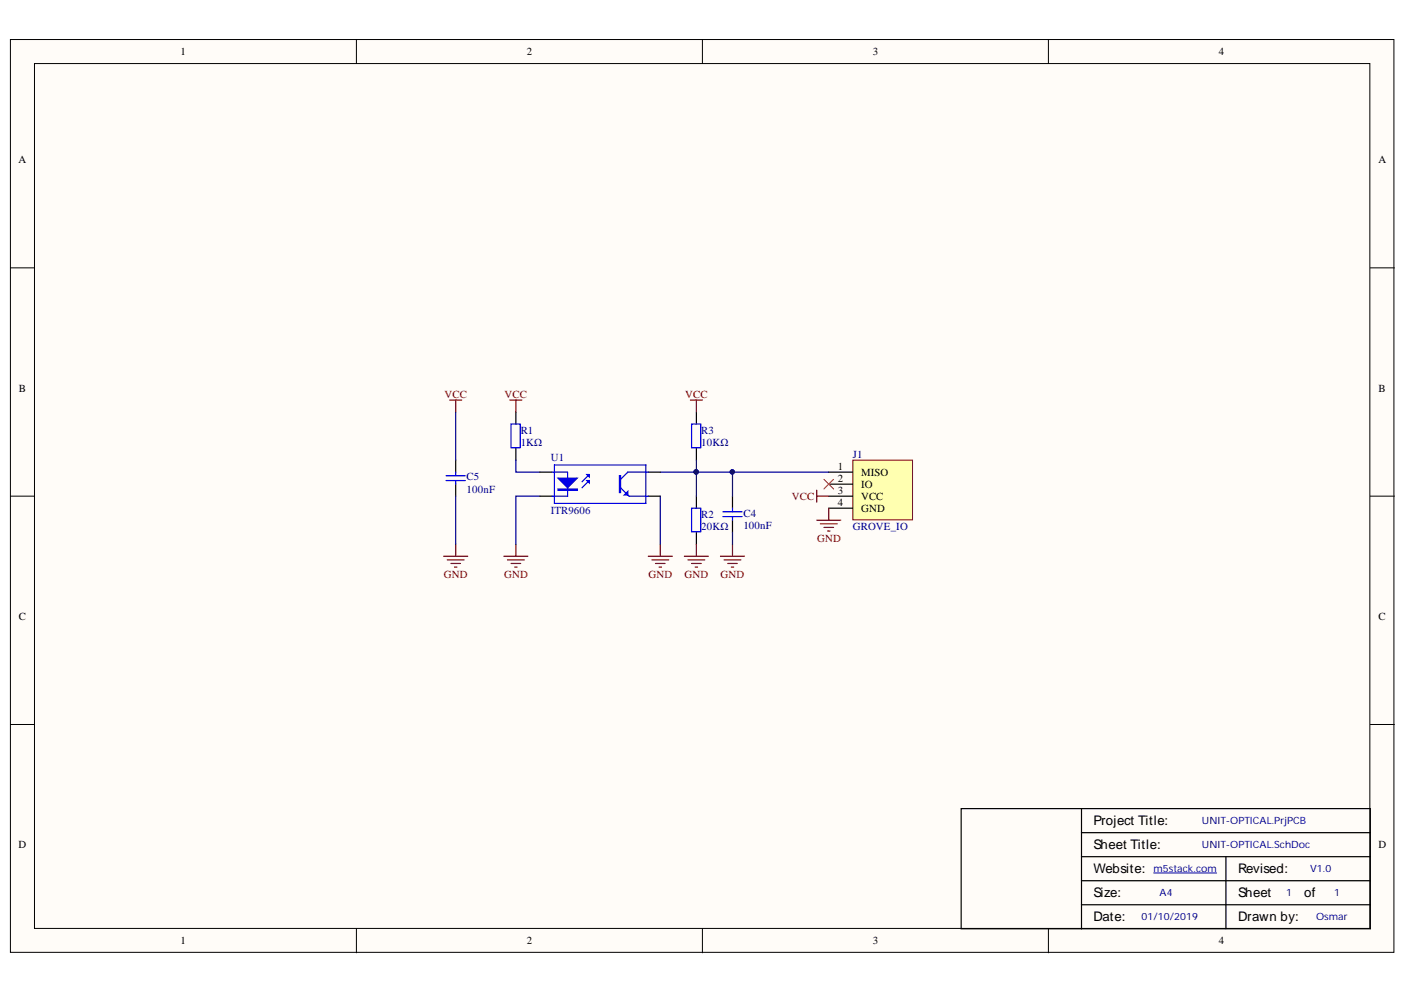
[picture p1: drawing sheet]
<svg xmlns="http://www.w3.org/2000/svg" width="297mm" height="210mm" viewBox="0 0 297 210" stroke-linecap="round" stroke-linejoin="round" font-family="sans-serif">
<g fill="#fffcf8" stroke="#000" stroke-width=".21">
<path d="M2.2 8.4h292.3v192.9h-292.3z"/>
<path d="M7.3 13.4h282.1v182.9h-282.1z"/>
</g>
<path d="M75.3 8.4v5M148.4 8.4v5M221.5 8.4v5M2.2 56.6h5.1M289.5 56.6h5.1M2.2 104.9h5.1M289.5 104.9h5.1M2.2 153.1h5.1M289.5 153.1h5.1M75.3 196.3v5.1M148.4 196.3v5.1M221.5 196.3v5.1" fill="none" stroke="#000" stroke-width=".21"/>
<g fill="none" stroke="#000" stroke-width=".25">
<path d="M109 87.1v2.5M109 94.7v2.6M147.1 87.1v2.5M147.1 94.7v2.6M147.1 104.9v2.5M147.1 112.5v2.5M154.8 104.9v2.5M154.8 110v2.5M228.5 170.9h-25.4v25.4h25.4M228.5 170.9h61v25.4h-61M228.5 176h61M228.5 170.9v25.4"/>
<path d="M228.5 191.2h61M228.5 186.2h61M228.5 181.1h61M259 181.1v15.2"/>
</g>
<path d="M243.7 184.5h13.3" fill="none" stroke="#000080" stroke-width=".21"/>
<path d="M107.9 89.6h2v5h-2zM146.1 89.6h1.9v5h-1.9zM146.1 107.4h1.9v5h-1.9zM152.7 108.2h4.1M152.7 109.2h4.1M154.8 107.4v.8M154.8 109.2v.8" fill="none" stroke="#00f" stroke-width=".25"/>
<g fill="none" stroke="#800000" stroke-width=".25">
<path d="M107.7 84.6h2.6M109 84.6v2.5M145.9 84.6h2.5M147.1 84.6v2.5M106.4 117.6h5.1M107.2 118.3h3.6M108 119.1h2M108.7 119.9h.5M109 115v2.6M137 117.6h5M137.7 118.3h3.6M138.5 119.1h2"/>
<path d="M139.2 119.9h.5M139.5 115v2.6M144.6 117.6h5.1M145.3 118.3h3.6M146.1 119.1h2M146.9 119.9h.5M147.1 115v2.6M152.2 117.6h5.1M153 118.3h3.5M153.7 119.1h2.1M154.5 119.9h.5M154.8 115v2.6"/>
</g>
<path d="M180.2 97.3h12.6v12.6h-12.6z" fill="#ffffb0" stroke="#800000" stroke-width=".21"/>
<path d="M96.3 97.3v2.5M114.1 99.8h2.5M137 99.8h2.5M175.1 99.8h5.1M96.3 102.3v2.6M114.1 104.9h2.5M137 104.9h2.5M175.1 104.9h5.1M175.1 102.3h5.1M175.1 107.4h5.1" fill="none" stroke="#000" stroke-width=".25"/>
<g fill="none" stroke="#800000" stroke-width=".25">
<path d="M95 84.6h2.5M96.3 84.6v2.5M93.7 117.6h5.1M94.5 118.3h3.6M95.3 119.1h2M96 119.9h.5M96.3 115v2.6M172.5 103.6v2.6M172.5 104.9h2.6M172.5 110h5.1M173.3 110.7h3.6M174.1 111.5h2"/>
<path d="M174.8 112.2h.5M175.1 107.4v2.6"/>
</g>
<path d="M174.1 101.3l2 2.1M176.1 101.3l-2 2.1" fill="none" stroke="#f00" stroke-width=".21"/>
<path d="M96.3 99.8v.8M116.6 99.8h3.3v5.1h-3.3M117.1 98.3h19.3v8.1h-19.3zM137 99.8h-4.4l-1.5 1.5M94.2 100.6h4.1M94.2 101.6h4.1M96.3 101.6v.7M124.5 101.6l-1.5 1.5M124.5 100.3l-1.5 1.5M131.1 103.1l1.8 1.8h4.1" fill="none" stroke="#00f" stroke-width=".25"/>
<path d="M96.3 87.1v10.2M109 97.3v2.5h5.1M147.1 97.3v2.5h-7.6M154.8 99.8h20.3M96.3 104.9v10.1M114.1 104.9h-5.1v10.1M139.5 104.9v10.1M147.1 104.9v-5.1h7.7v5.1M154.8 112.5v2.5" fill="none" stroke="#000080" stroke-width=".25"/>
<g fill="#000080" stroke="#000080" stroke-width=".21">
<circle cx="147.1" cy="99.8" r=".46"/>
<circle cx="154.7" cy="99.8" r=".46"/>
</g>
<path d="M117.9 101.1h4.1l-2.1 2z" fill="#00f"/>
<path d="M117.9 101.1h4.1l-2.1 2zM117.9 103.4h4.1v.2h-4.1zM117.9 103.5h4.1" fill="none" stroke="#00f" stroke-width=".25"/>
<path d="M124 100.3h.5v.5z" fill="#00f"/>
<path d="M124 100.3h.5v.5z" fill="none" stroke="#00f" stroke-width=".25"/>
<path d="M124 101.6h.5v.5z" fill="#00f"/>
<path d="M124 101.6h.5v.5zM130.9 100.6h.2v3.5h-.2zM131 100.6v3.5" fill="none" stroke="#00f" stroke-width=".25"/>
<path d="M131.9 104.6l.7-.7v.7z" fill="#00f"/>
<path d="M131.9 104.6l.7-.7v.7z" fill="none" stroke="#00f" stroke-width=".25"/>
<g font-size="2.8">
<text x="231" y="174.4">Project Title:</text>
<text x="231" y="179.5">Sheet Title:</text>
<text x="231" y="184.6">Website:</text>
<text x="261.6" y="184.6">Revised:</text>
<text x="231" y="189.7">Size:</text>
<text x="261.6" y="189.7">Sheet</text>
<text x="275.5" y="189.7">of</text>
<text x="231" y="194.7">Date:</text>
<text x="261.6" y="194.7">Drawn by:</text>
</g>
<g font-size="2.3">
<text x="38.2" y="11.7">1</text>
<text x="111.3" y="11.7">2</text>
<text x="184.4" y="11.7">3</text>
<text x="257.5" y="11.7">4</text>
<text x="3.9" y="34.5">A</text>
<text x="291.3" y="34.5">A</text>
<text x="4" y="82.8">B</text>
<text x="291.3" y="82.8">B</text>
<text x="177" y="101.8">2</text>
<text x="177" y="99.3">1</text>
<text x="181.9" y="100.5">MISO</text>
<text x="177" y="104.4">3</text>
<text x="177" y="107">4</text>
<text x="181.9" y="105.7">VCC</text>
<text x="181.9" y="103.1">IO</text>
<text x="181.9" y="108.2">GND</text>
<text x="4" y="131.1">C</text>
<text x="291.3" y="131.1">C</text>
<text x="3.9" y="179.3">D</text>
<text x="291.3" y="179.3">D</text>
<text x="38.2" y="199.6">1</text>
<text x="111.3" y="199.6">2</text>
<text x="184.4" y="199.6">3</text>
<text x="257.5" y="199.6">4</text>
</g>
<g font-size="2.3" fill="#800000">
<text x="93.9" y="84.1">VCC</text>
<text x="106.6" y="84.1">VCC</text>
<text x="144.8" y="84.1">VCC</text>
<text x="167.3" y="105.7">VCC</text>
<text x="172.6" y="114.6">GND</text>
<text x="93.8" y="122.2">GND</text>
<text x="106.5" y="122.2">GND</text>
<text x="137" y="122.2">GND</text>
<text x="144.6" y="122.2">GND</text>
<text x="152.2" y="122.2">GND</text>
</g>
<g font-size="2.3" fill="#000080">
<text x="110" y="91.7">R1</text>
<text x="110" y="94.2">1KΩ</text>
<text x="148.2" y="91.7">R3</text>
<text x="148.2" y="94.2">10KΩ</text>
<text x="98.6" y="101.6">C5</text>
<text x="116.3" y="97.5">U1</text>
<text x="180.2" y="96.7">J1</text>
<text x="98.6" y="104.2">100nF</text>
<text x="116.3" y="108.7">ITR9606</text>
<text x="148.2" y="109.5">R2</text>
<text x="148.2" y="112">20KΩ</text>
<text x="157" y="109.2">C4</text>
<text x="157" y="111.8">100nF</text>
<text x="180.2" y="112">GROVE_IO</text>
</g>
<g font-size="2.1" fill="#000080">
<text x="253.9" y="174.2">UNIT-OPTICAL.PrjPCB</text>
<text x="253.9" y="179.3">UNIT-OPTICAL.SchDoc</text>
<text x="243.7" y="184.3">m5stack.com</text>
<text x="276.8" y="184.3">V1.0</text>
<text x="245" y="189.4">A4</text>
<text x="271.7" y="189.4">1</text>
<text x="281.9" y="189.4">1</text>
<text x="241.2" y="194.5">01/10/2019</text>
<text x="278.1" y="194.5">Osmar</text>
</g>
</svg>
